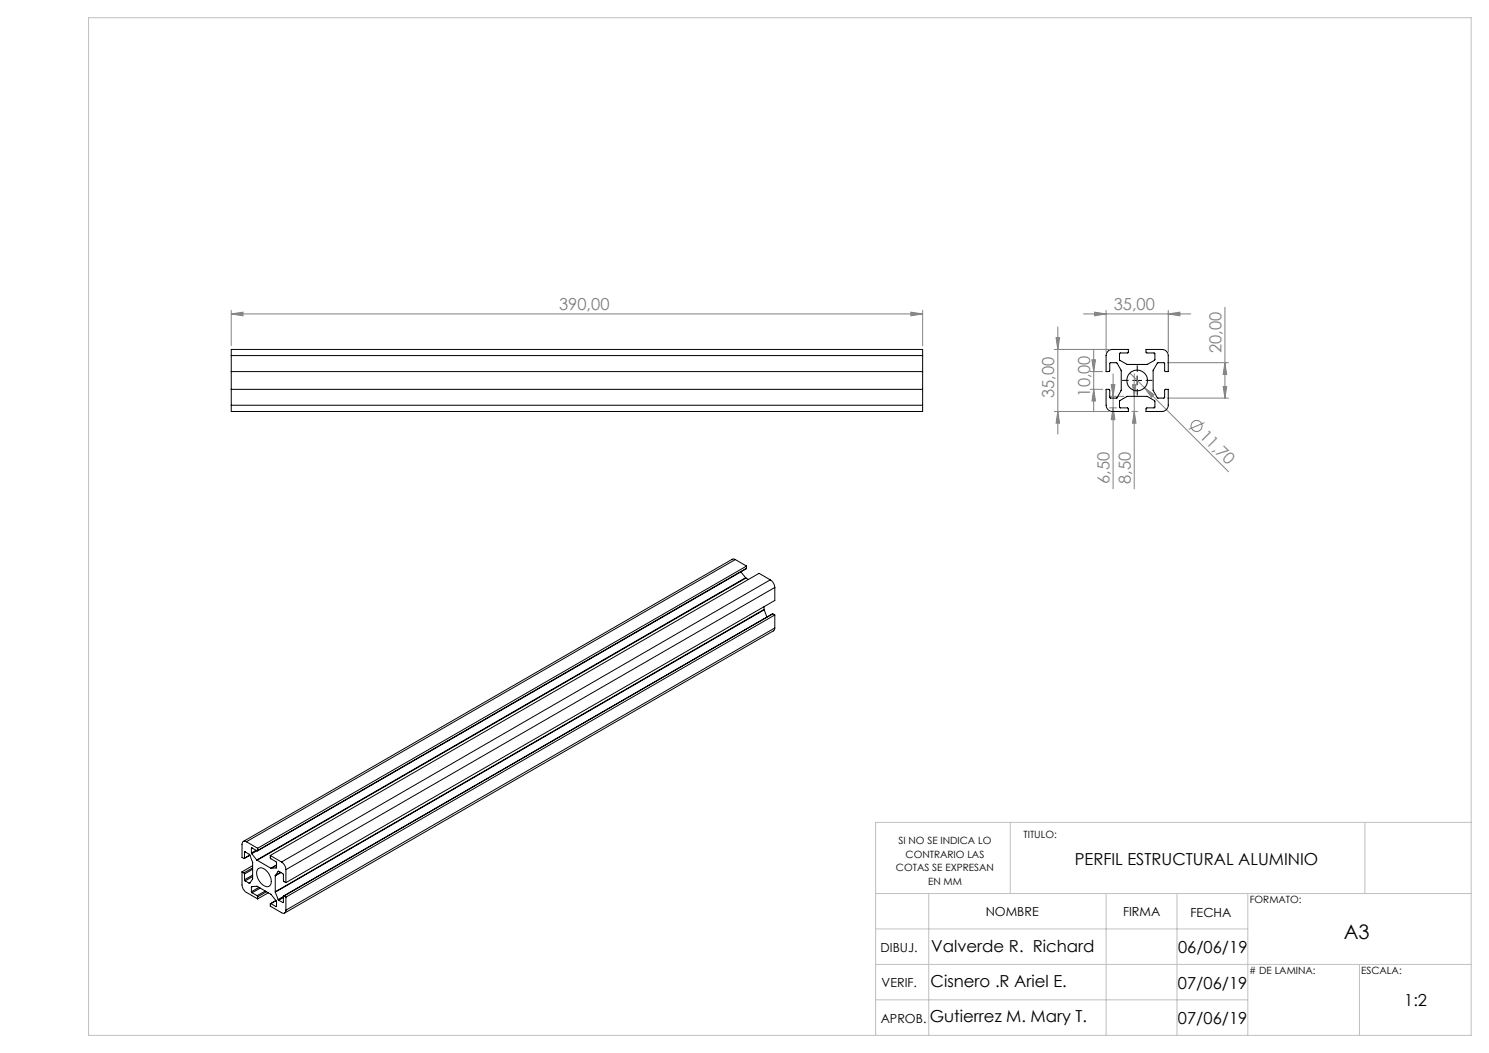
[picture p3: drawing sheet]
<svg xmlns="http://www.w3.org/2000/svg" width="420mm" height="297mm" viewBox="0 0 420 297" stroke-linecap="round" stroke-linejoin="round" font-family="sans-serif">
<g fill="none" stroke="#808080" stroke-width=".28">
<path d="M65.2 88.5l3.3-.5v1.1zM65.2 87.6v9.9M65.2 88.5h195M256.9 88l3.3 .5-3.3 .6zM260.2 87.6v9.9M297.4 98.6h15.4M297.9 95.2h1l-.5 3.4zM298.4 92.2v30.2M305.6 88.5h30.3M308.5 98.5v17.7M308.7 88l3.3 .5-3.3 .6zM312 87.6v11.7"/>
<path d="M329.5 88.5l3.3-.5v1.1zM329.5 87.6v11.7M345.5 86.7v25.6M297.4 116.1h15.4M298.4 116.1l.5 3.2h-1zM307.5 109.8h3.5M307.5 104.8h3.5M308 101.5h1l-.5 3.3zM308.5 109.8l.5 3.3h-1zM312.9 115h2.1M312.9 111.8h4.1M313.4 108.5h1.1l-.5 3.3z"/>
<path d="M314 115l.5 3.4h-1.1zM314 105.4v32.5M318.7 105.2l4.1 4.2M319.3 116.1h1.6M319.4 108.5h1l-.5 3.3zM319.9 116.1l.5 3.2h-1zM319.9 105.4v32.5M322.8 109.4l2.7 1.9-.7 .8zM322.8 109.4l23.7 23.7M329.2 112.3h17.3M329.2 102.3h17.3M339.7 119.2l-4.4 1.9"/>
<path d="M345 109h1l-.5 3.3zM345.5 102.3l.5 3.3h-1z"/>
<circle cx="337.5" cy="120.2" r="1.56"/>
</g>
<path d="M318.3 107.3h-1.7M320.8 104.8v-1.7M320.8 109.8v1.7M323.3 107.3h1.7" fill="none" stroke="#000" stroke-width=".28" stroke-dasharray="15.2 1.3 1.3 1.3"/>
<path d="M319.5 107.3h2.5M320.7 106v2.5" fill="none" stroke="#000" stroke-width=".28"/>
<g fill="none" stroke="#c0c0c0" stroke-width=".28">
<path d="M25 5h390v287h-390zM285 231.9v20.1M385 231.9v20.1M415 231.9h-168v60.1M247 252h168M262 252v40M312 252v40M332 252v40M352 252v40M247 262h105M247 272h168M383.5 272v20"/>
<path d="M247 282h105"/>
</g>
<g fill="#808080">
<path d="M322.8 109.4l2.7 1.9-.7 .8z"/>
<path d="M65.2 88.5l3.3-.5v1.1zM256.9 88l3.3 .5-3.3 .6z"/>
<path d="M308.7 88l3.3 .5-3.3 .6zM329.5 88.5l3.3-.5v1.1z"/>
<path d="M314 115l.5 3.4h-1.1zM313.4 108.5h1.1l-.5 3.3zM319.9 116.1l.5 3.2h-1zM319.4 108.5h1l-.5 3.3z"/>
<path d="M345 109h1l-.5 3.3zM345.5 102.3l.5 3.3h-1z"/>
<path d="M308.5 109.8l.5 3.3h-1zM308 101.5h1l-.5 3.3z"/>
<path d="M298.4 116.1l.5 3.2h-1zM297.9 95.2h1l-.5 3.4z"/>
</g>
<g fill="none" stroke="#000" stroke-width=".28">
<path d="M312.5 99.1l1.3-.5h4.5l-.2 1-2.3 .1 .1 1.9 2 1.2h5.7l2.1-1.2 .1-1.9-2.4-.1-.1-1h4.5a1.75 1.75 0 0 1 1.7 1.7v4.5l-1-.1v-2.3l-.2-.1h-1.8l-1.2 2.2v5.6l1.2 2.2h1.9l.1-2.3 .2-.2h.8v4.5a1.81 1.81 0 0 1-1.7 1.8h-4.5v-.9l.2-.2 2.3-.1v-1.8l-2.2-1.3h-5.6l-2.2 1.3v1.8l2.2 .1 .3 .3v.8h-4.5a1.81 1.81 0 0 1-1.8-1.8v-4.5h.8l.2 .2 .2 2.3h1.8l1.3-2.2v-5.6l-1.2-2.1-2-.1-.1 2.4-1 .1v-4.5zM65.2 114.3v1.8h195v-1.8M65.2 100.3v-1.7h195v1.7M65.2 109.8h195M65.2 114.3h195M65.2 100.3v14M65.2 100.3h195M65.2 104.8h195M260.2 100.3v14M207.4 157.8h-.9l-137.9 79.5M207.4 157.8l3.2 1.9M207.4 157.8l-137.9 79.6"/>
<path d="M210.6 159.7l-137.9 79.6M210.6 159.7v.6M209 161.3l1.3 1.6M210.3 162.9l.1 .2M210.3 162.9l-137.9 79.7M210.4 163.1l-137.9 79.5M210.4 163.1l.7 .3M210.6 160.3l-138 79.7M210.6 160.3l-137.9 79.6M215.5 171.9v.1M215.5 171.9l-137.9 79.6M215.5 171.1v.8"/>
<path d="M215.5 172l-137.9 79.6M215.5 172l.8 2M217.3 163.5a2.81 2.81 0 0 1 1.2 2.2M217.3 163.5l-137.9 79.6M217.3 163.5l-3.2-1.8-137.9 79.6M218 173.1l-138 79.6M218 173.1l-137.9 79.6M218 173.1l.5 .4M218.5 177.1l-.3 .8-137.9 79.6M218.5 165.7l-137.9 79.6M218.5 165.7v3.7l-137.9 79.6M218.5 173.5v3.6"/>
<path d="M218.5 177.1l-137.9 79.6M218.5 173.5l-137.9 79.5M69.5 237.4a.76 .76 0 0 0-.9-.1 .76 .76 0 0 0-.3 .9v3.6l.5 .3 .2-.1M69.5 237.4l3.2 1.9M70.9 239.3v1.3M71.1 239.2l-.2 .1M71.1 239.2l1.4 .8M72.2 239.8l-1.3 .8M72.5 240l-1.5 .8M72.7 239.9l-.2 .1M72.7 239.3v.6M68.3 245.9v3.7a2.65 2.65 0 0 0 1.2 2.1l3.2 1.8"/>
<path d="M68.3 245.9l.5 .3M68.8 246.2l.2 .3M69 248.1l.1 .4M69 240.4v1.6M69 246.5v1.6M69.1 240.3l1.3 .7 .9 2.2v4.7l-1 1.2M69.1 240.3l-.1 .1M69.1 248.5l1.2 .6M70.4 241.2l-1.4 .8M70.5 241.2l-1.6 .9M70.5 249l-.2 .1M70.9 240.6l.1 .2"/>
<path d="M70.9 250.2l1.6-.2 4 2.3 1.5 1.8v1.5M70.9 251.5l.2 .3M70.9 250.2v1.3M71 240.8l1.4 1.8M71.1 251.8l1.4 .8M71.2 250.1l-.3 .1M71.3 244.2l-3 1.7M71.3 245.2l-2.3 1.3M71.3 244.8l-2.5 1.4M71.3 246.8l-2.3 1.3M71.3 247.2l-2.2 1.3M72.4 242.6h.1"/>
<path d="M72.5 252.6l.2 .3M72.5 242.6l3.9 2.3M72.7 245.2a1.51 1.51 0 0 1 2.3 .3 3.6 3.6 0 0 1 1.1 4.3 2 2 0 0 1-2.8-1.1l-.6-1.1-.3-1.1zM72.7 252.9v.6M73 250.3l-2.1 1.2M73.4 250.5l-2.3 1.3M74.8 251.3l-2.3 1.3M75.2 251.5l-2.5 1.4M75.7 251.8l-3 1.7M76.2 241.3l.1 .8 1.7 1.1-.1 1.6M76.2 241.3l3.2 1.8M76.4 244.9h.1"/>
<path d="M76.4 254.9h-.2v.7l3.2 1.8a.74 .74 0 0 0 .9 .1 .74 .74 0 0 0 .3-.8M76.4 254.9l1.4 .8M77.6 246.9v.1M77.6 251.5v.1M77.6 247v4.5M77.6 251.6l.9 2.1M77.8 254l-1.5 .9M77.9 244.8l-1.4 .1M77.9 254l-1.5 .9M78 244.8h-.1M78 255.6l-.2 .1M78 244l-1.5 .9"/>
<path d="M78 243.9l-1.6 1M78.5 245.8l1.3 .6 .1 2 .7 .6M78.5 253.7l.1 .2M78.5 245.8l-.9 1.1M78.5 245.7v.1M78.6 253.9l1.2 .7M79.2 246.1l-1.6 .8M79.2 246.1l-1.6 .9M79.4 243.1a2.79 2.79 0 0 1 1.2 2.2M79.9 254.5l-.1 .1M79.9 252.9l-1.4 .8M79.9 253.1l-1.3 .8"/>
<path d="M80.1 252.7l-.2 .1v1.7M80.1 252.7l.5 .3M80.6 245.3v3.7M80.6 253v3.7"/>
<circle cx="320.8" cy="107.3" r="2.91"/>
</g>
<text font-size="5.6" x="379" y="264.9">A3</text>
<g font-size="4.7" fill="#808080">
<text x="157.7" y="87.5">390,00</text>
<text x="314.1" y="87.5">35,00</text>
<text x="344.5" y="99.6" transform="rotate(-90 344.5 99.6)">20,00</text>
<text x="297.4" y="112.3" transform="rotate(-90 297.4 112.3)">35,00</text>
<text x="307.5" y="111.9" transform="rotate(-90 307.5 111.9)">10,00</text>
<text x="338.1" y="123.2" transform="rotate(45 338.1 123.2)">11,70</text>
<text x="313" y="136.6" transform="rotate(-90 313 136.6)">6,50</text>
<text x="318.9" y="136.6" transform="rotate(-90 318.9 136.6)">8,50</text>
</g>
<g font-size="4.7">
<text x="303.1" y="244">PERFIL ESTRUCTURAL ALUMINIO</text>
<text x="262.7" y="268.4">Valverde R. Richard</text>
<text x="332.3" y="268.8">06/06/19</text>
<text x="262.5" y="278.4">Cisnero .R Ariel E.</text>
<text x="332.3" y="278.8">07/06/19</text>
<text x="396.1" y="283.7">1:2</text>
<text x="262.3" y="288.3">Gutierrez M. Mary T.</text>
<text x="332.3" y="288.8">07/06/19</text>
</g>
<g font-size="3.5">
<text x="278" y="258.4">NOMBRE</text>
<text x="316.8" y="258.3">FIRMA</text>
<text x="335.8" y="258.5">FECHA</text>
<text x="248.4" y="268.4">DIBUJ.</text>
<text x="248.7" y="278.4">VERIF.</text>
<text x="248.4" y="288.5">APROB.</text>
</g>
<g font-size="2.8">
<text x="253.4" y="238.1">SI NO SE INDICA LO</text>
<text x="288.7" y="236.5">TITULO:</text>
<text x="252.7" y="245.8">COTAS SE EXPRESAN</text>
<text x="255.4" y="241.9">CONTRARIO LAS</text>
<text x="261.8" y="249.6">EN MM</text>
<text x="352.5" y="254.8">FORMATO:</text>
<text x="352.3" y="274.7"># DE LAMINA:</text>
<text x="383.9" y="274.6">ESCALA:</text>
</g>
</svg>
